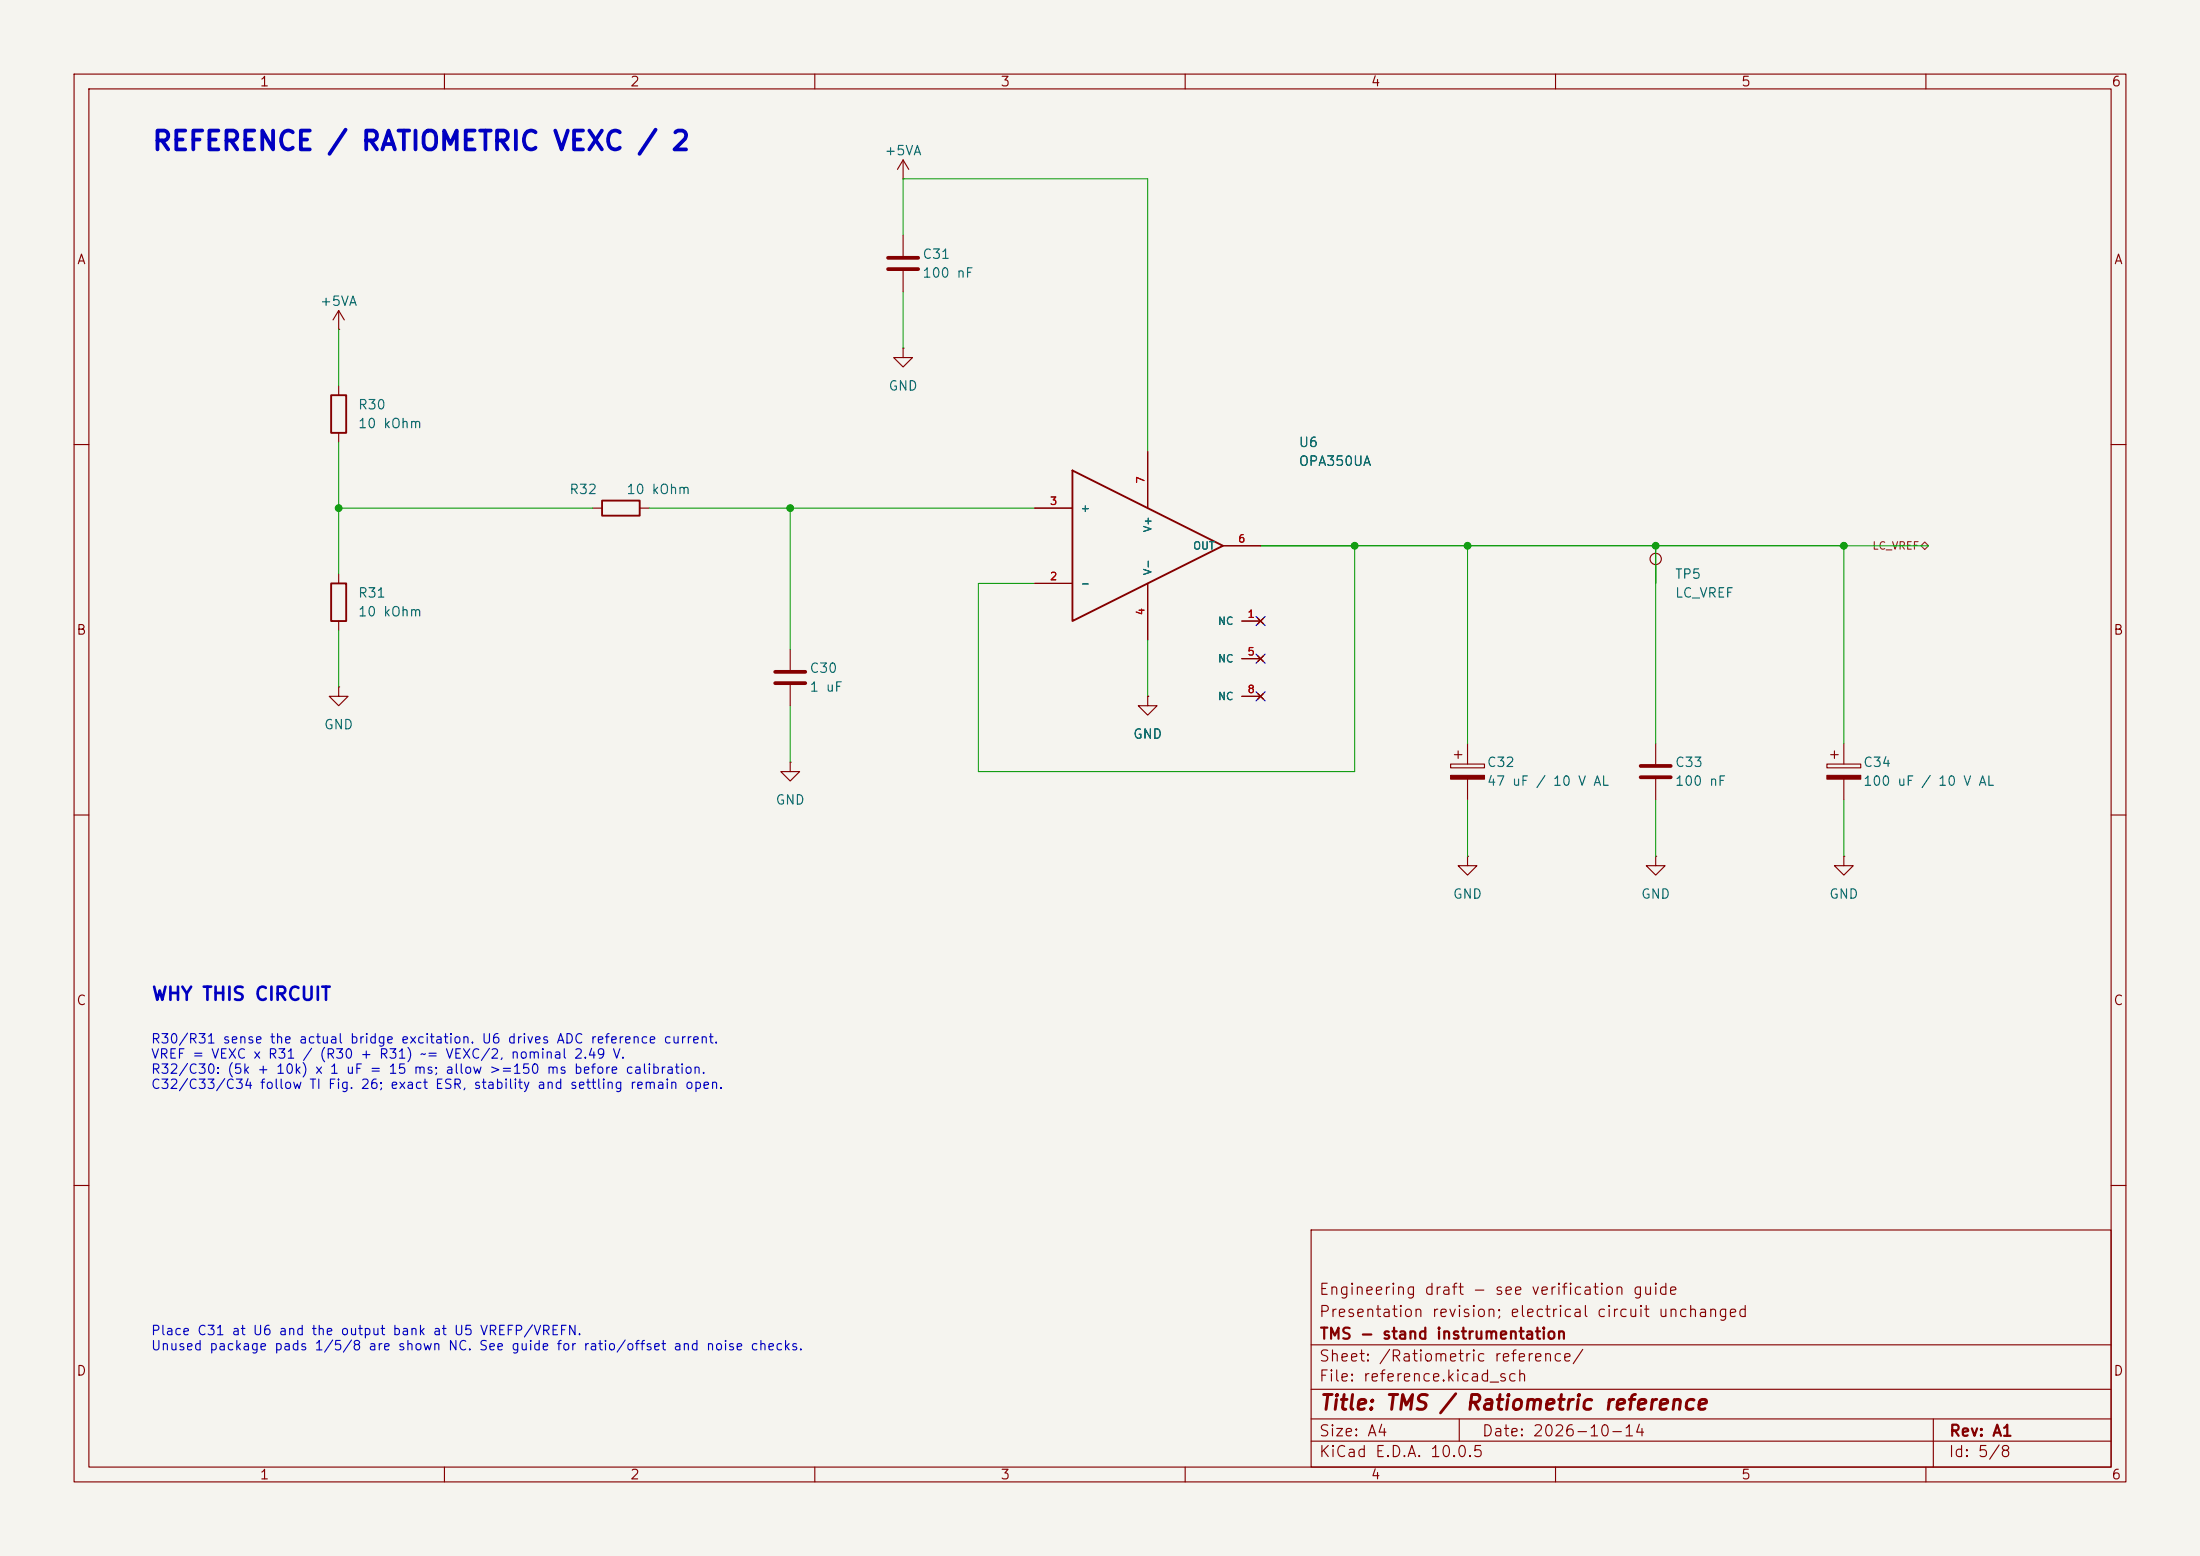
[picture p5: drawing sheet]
<svg xmlns="http://www.w3.org/2000/svg" width="297mm" height="210mm" viewBox="0 0 297 210" stroke-linecap="round" stroke-linejoin="round" font-family="sans-serif">
<path d="M0 0h297v210h-297z" fill="#f5f4ef" stroke="#f5f4ef" stroke-width=".14"/>
<g fill="none" stroke="#840000" stroke-width=".15">
<path d="M10 10h277v190h-277zM12 12h273v186h-273zM60 10v2M110 10v2M160 10v2M210 10v2M260 10v2M121.9 24.1h.1M121.9 21.6l-.7 1.3M121.9 21.6l.8 1.3M121.9 21.6v2.5M121.9 31.8v2.7"/>
<path d="M121.9 36.6v2.8M45.7 44.5h.1M45.7 41.9v2.6M45.7 52.1v1.2M45.7 58.4v1.3M45.7 41.9l-.7 1.3M45.7 41.9l.8 1.3M121.9 47v1.3h1.3l-1.3 1.2-1.3-1.2h1.3M121.9 47h.1M10 60h2M45.7 77.5v1.2M80 68.6h1.3"/>
<path d="M86.4 68.6h1.2M139.7 68.6h5.1M139.7 78.7h5.1M154.9 61v7.6M154.9 78.7v7.7M165.1 73.7h5.1M223.5 76.2v2.5M285 60h2M45.7 92.7v1.3h1.3l-1.3 1.3-1.3-1.3h1.3M45.7 92.7h.1M45.7 83.8v1.3M106.7 87.6v2.8"/>
<path d="M106.7 92.5v2.8M154.9 94v1.3h1.3l-1.3 1.2-1.2-1.2h1.2M154.9 94h.1M167.6 83.8h2.6M167.6 88.9h2.6M167.6 94h2.6M169.8 83.4l.8 .8M169.8 88.5l.8 .8M169.8 93.6l.8 .8M170.6 83.4l-.8 .8M170.6 88.5l-.8 .8M170.6 93.6l-.8 .8"/>
<path d="M10 110h2M106.7 102.9v1.2h1.2l-1.2 1.3-1.3-1.3h1.3M106.7 102.9h.1M195.8 103.1h4.6v.5h-4.6zM196.3 101.9h1.1M196.8 101.3v1.1M198.1 115.6v1.2h1.3l-1.3 1.3-1.3-1.3h1.3M198.1 115.6h.1M198.1 100.3v2.8M198.1 105.2v2.8M223.5 115.6v1.2h1.3l-1.3 1.3-1.3-1.3h1.3M223.5 115.6h.1"/>
<path d="M223.5 100.3v2.8M223.5 105.2v2.8M246.6 103.1h4.6v.5h-4.6zM247.1 101.9h1.1M247.6 101.3v1.1M248.9 115.6v1.2h1.3l-1.3 1.3-1.3-1.3h1.3M248.9 115.6h.1M248.9 100.3v2.8M248.9 105.2v2.8M285 110h2M10 160h2M177 166h108v32h-108z"/>
<path d="M285 160h2M60 198v2M110 198v2M160 198v2M177 194.5h108M177 191.5h108M177 187.5h108M177 181.5h108M197 191.5v3M210 198v2M260 198v2M261 191.5v6.5"/>
<circle cx="223.5" cy="75.4" r=".76"/>
</g>
<g fill="#840000" stroke="#840000" stroke-width=".15">
<path d="M195.8 104.6h4.6v.6h-4.6z"/>
<path d="M246.6 104.6h4.6v.6h-4.6z"/>
</g>
<path d="M44.7 53.3h2v5.1h-2zM44.7 78.7h2v5.1h-2zM81.3 67.6h5.1v2h-5.1zM144.8 63.5l20.3 10.2-20.3 10.1z" fill="none" stroke="#840000" stroke-width=".25"/>
<path d="M119.9 34.8h4.1M119.9 36.3h4.1M104.6 90.7h4.1M104.6 92.2h4.1M221.5 103.4h4.1M221.5 104.9h4.1" fill="none" stroke="#840000" stroke-width=".51"/>
<path d="M259.3 73.7l.5-.5 .5 .5-.5 .5z" fill="none" stroke="#725600" stroke-width=".15"/>
<g fill="none" stroke="#009600" stroke-width=".14">
<path d="M121.9 31.8v-7.7h33v36.9M121.9 39.4v7.6M45.7 44.5v7.6M45.7 59.7v17.8M45.7 68.6h34.3M87.6 68.6h52.1M106.7 68.6v19M170.2 73.7h90.1M182.9 73.7v30.4h-50.8v-25.4h7.6M198.1 73.7v26.6M223.5 73.7v26.6M248.9 73.7v26.6"/>
<path d="M45.7 85.1v7.6M106.7 95.3v7.6M154.9 86.4v7.6M198.1 108v7.6M223.5 108v7.6M248.9 108v7.6"/>
</g>
<path d="M169.6 93.4l1.2 1.2M169.6 88.3l1.2 1.2M169.6 83.2l1.2 1.2M170.8 93.4l-1.2 1.2M170.8 88.3l-1.2 1.2M170.8 83.2l-1.2 1.2" fill="none" stroke="#000084" stroke-width=".15"/>
<g fill="#009600" stroke="#009600" stroke-width=".14">
<circle cx="45.7" cy="68.6" r=".46"/>
<circle cx="106.7" cy="68.6" r=".46"/>
<circle cx="248.9" cy="73.7" r=".46"/>
<circle cx="223.5" cy="73.7" r=".46"/>
<circle cx="198.1" cy="73.7" r=".46"/>
<circle cx="182.9" cy="73.7" r=".46"/>
</g>
<text font-size="2.5" fill="#0000c2" x="20.4" y="20.9">REFERENCE / RATIOMETRIC VEXC / 2</text>
<text font-size="2" fill="#840000" x="178" y="190.8">Title: TMS / Ratiometric reference</text>
<text font-size="1.8" fill="#0000c2" x="20.4" y="135.5">WHY THIS CIRCUIT</text>
<g font-size="1.5" fill="#840000">
<text x="178" y="178.1">Presentation revision; electrical circuit unchanged</text>
<text x="178" y="175.1">Engineering draft - see verification guide</text>
<text x="178" y="184.1">Sheet: /Ratiometric reference/</text>
<text x="178" y="181.1">TMS - stand instrumentation</text>
<text x="178" y="186.8">File: reference.kicad_sch</text>
<text x="178" y="197">KiCad E.D.A. 10.0.5</text>
<text x="178" y="194.2">Size: A4</text>
<text x="200" y="194.2">Date: 2026-10-14</text>
<text x="263" y="197">Id: 5/8</text>
<text x="263" y="194.2">Rev: A1</text>
</g>
<g font-size="1.3" fill="#840000">
<text x="35" y="12">1</text>
<text x="85" y="12">2</text>
<text x="135" y="12">3</text>
<text x="185" y="12">4</text>
<text x="235" y="12">5</text>
<text x="285" y="12">6</text>
<text x="10.3" y="36">A</text>
<text x="285.3" y="36">A</text>
<text x="10.2" y="86">B</text>
<text x="285.2" y="86">B</text>
<text x="10.2" y="136">C</text>
<text x="285.2" y="136">C</text>
<text x="10.2" y="186">D</text>
<text x="285.2" y="186">D</text>
<text x="35" y="200">1</text>
<text x="85" y="200">2</text>
<text x="135" y="200">3</text>
<text x="185" y="200">4</text>
<text x="235" y="200">5</text>
<text x="285" y="200">6</text>
</g>
<g font-size="1.3" fill="#006464">
<text x="119.3" y="21.3">+5VA</text>
<text x="124.4" y="35.3">C31</text>
<text x="43.1" y="41.6">+5VA</text>
<text x="124.4" y="37.8">100 nF</text>
<text x="119.9" y="53">GND</text>
<text x="48.2" y="55.6">R30</text>
<text x="48.2" y="58.1">10 kOhm</text>
<text x="175.2" y="60.7">U6</text>
<text x="175.2" y="63.2">OPA350UA</text>
<text x="76.8" y="67">R32</text>
<text x="84.5" y="67">10 kOhm</text>
<text x="48.2" y="81">R31</text>
<text x="48.2" y="83.5">10 kOhm</text>
<text x="226" y="78.4">TP5</text>
<text x="226" y="81">LC_VREF</text>
<text x="109.2" y="91.1">C30</text>
<text x="109.2" y="93.7">1 uF</text>
<text x="43.7" y="98.8">GND</text>
<text x="152.9" y="100">GND</text>
<text x="200.6" y="103.8">C32</text>
<text x="200.6" y="106.4">47 uF / 10 V AL</text>
<text x="226" y="103.8">C33</text>
<text x="226" y="106.4">100 nF</text>
<text x="251.4" y="103.8">C34</text>
<text x="251.4" y="106.4">100 uF / 10 V AL</text>
<text x="104.6" y="108.9">GND</text>
<text x="196.1" y="121.6">GND</text>
<text x="221.5" y="121.6">GND</text>
<text x="246.9" y="121.6">GND</text>
</g>
<g font-size="1.3" fill="#0000c2">
<text x="20.3" y="141.2">R30/R31 sense the actual bridge excitation. U6 drives ADC reference current.</text>
<text x="20.3" y="143.2">VREF = VEXC x R31 / (R30 + R31) ~= VEXC/2, nominal 2.49 V.</text>
<text x="20.3" y="145.2">R32/C30: (5k + 10k) x 1 uF = 15 ms; allow &gt;=150 ms before calibration.</text>
<text x="20.3" y="147.3">C32/C33/C34 follow TI Fig. 26; exact ESR, stability and settling remain open.</text>
<text x="20.3" y="180.5">Place C31 at U6 and the output bank at U5 VREFP/VREFN.</text>
<text x="20.3" y="182.6">Unused package pads 1/5/8 are shown NC. See guide for ratio/offset and noise checks.</text>
</g>
<g font-size="1" fill="#a90000">
<text x="154.8" y="65.4" transform="rotate(-90 154.8 65.4)">7</text>
<text x="141.7" y="68.4">3</text>
<text x="167.1" y="73.5">6</text>
<text x="141.7" y="78.6">2</text>
<text x="154.8" y="83.1" transform="rotate(-90 154.8 83.1)">4</text>
<text x="168.3" y="83.6">1</text>
<text x="168.3" y="88.7">5</text>
<text x="168.3" y="93.8">8</text>
</g>
<g font-size="1" fill="#006464">
<text x="145.8" y="69.3">+</text>
<text x="155.7" y="71.9" transform="rotate(-90 155.7 71.9)">V+</text>
<text x="155.7" y="77.7" transform="rotate(-90 155.7 77.7)">V-</text>
<text x="161" y="74.4">OUT</text>
<text x="145.8" y="79.5">-</text>
<text x="164.3" y="84.6">NC</text>
<text x="164.3" y="89.7">NC</text>
<text x="164.3" y="94.7">NC</text>
</g>
<text font-size="1" fill="#725600" x="252.7" y="74.4">LC_VREF</text>
</svg>
